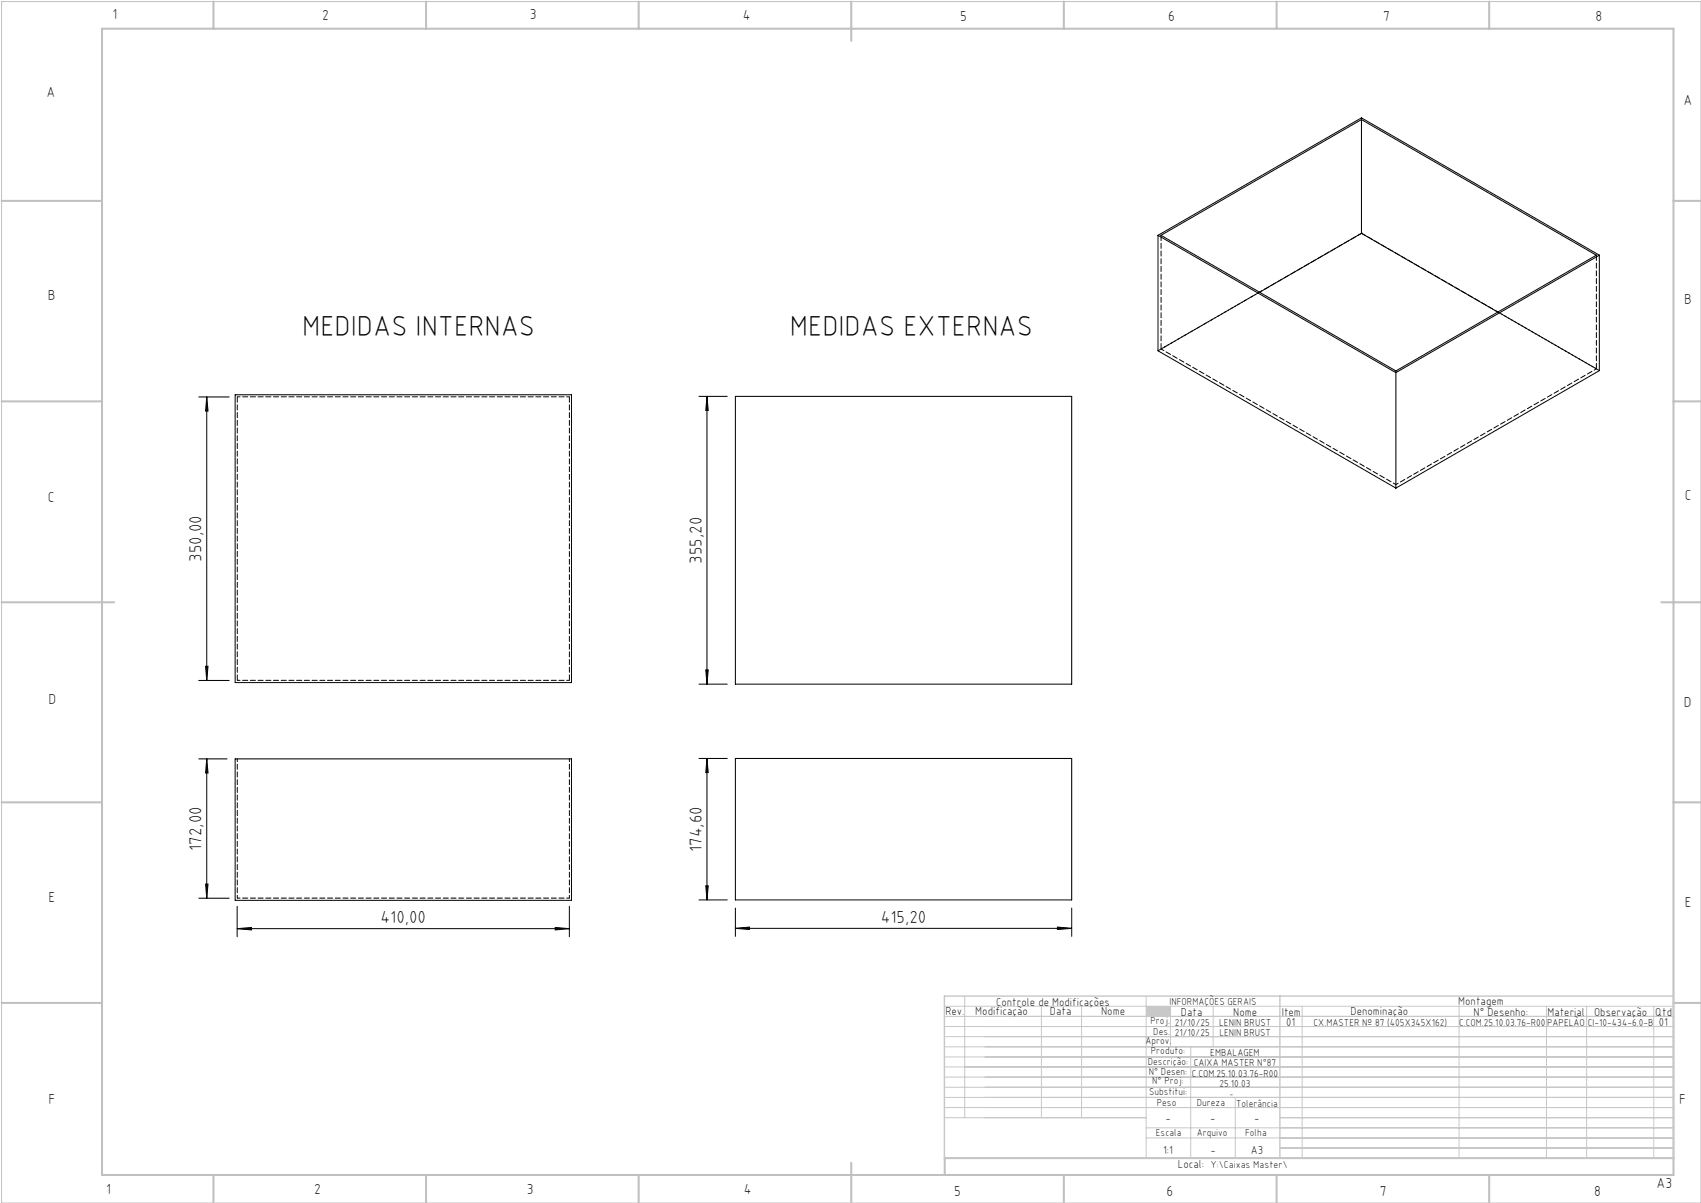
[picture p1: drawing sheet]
<svg xmlns="http://www.w3.org/2000/svg" width="420mm" height="297mm" viewBox="0 0 420 297" stroke-linecap="round" stroke-linejoin="round" font-family="sans-serif">
<path d="M.4 .4h419.6v296.6h-419.6z" fill="none" stroke="#c0c0c0" stroke-width=".25"/>
<g fill="none" stroke="#c0c0c0" stroke-width=".5">
<path d="M25.2 7.1h388v283h-388zM52.7 .4v6.7M105.2 .4v6.7M157.7 .4v6.7M210.2 .4v9.7M262.7 .4v6.7M315.2 .4v6.7M367.7 .4v6.7M.4 49.6h24.8M413.2 49.6h6.8M.4 99.1h24.8M413.2 99.1h6.8"/>
<path d="M.4 148.7h27.8M410.2 148.7h9.8M.4 198.1h24.8M413.2 198.1h6.8M.4 247.6h24.8M413.2 247.6h6.8M52.7 290.1v6.9M105.2 290.1v6.9M157.7 290.1v6.9M210.2 287.1v9.9M262.7 290.1v6.9M315.2 290.1v6.9"/>
<path d="M367.7 290.1v6.9M413.2 285.9h-179.9v4.2"/>
</g>
<g fill="none" stroke="#c3c8d2" stroke-width=".25">
<path d="M233.2 250.9h180M233.2 248.4h180M233.2 253.4h180M233.2 255.9h180M233.2 258.4h180M238.2 245.9v30M257.1 248.4v27.5M267.1 248.4v27.5M283 245.9v40M289 248.4v10M294 258.4v27.5M299.5 248.4v10"/>
<path d="M321.5 248.4v37.5M360.3 248.4v37.5M381.8 248.4v37.5M391.8 248.4v37.5M408.3 248.4v37.5M233.2 260.9h180M233.2 263.4h180M233.2 265.9h180M233.2 268.4h180M233.2 270.9h180M233.2 273.4h180M233.2 275.9h49.8"/>
<path d="M283 278.4h130.2M305 270.9v15M316 275.9h97.2M283 280.9h130.2M316 283.4h97.2"/>
</g>
<path d="M233.2 245.9h180v40h-180zM316 245.9v40" fill="none" stroke="#c3c8d2" stroke-width=".35"/>
<path d="M283 248.4h6v2.5h-6z" fill-rule="evenodd" fill="#c3c8d2"/>
<g fill="none" stroke="#000" stroke-width=".25">
<path d="M336.2 29.5v28.1M285.9 58.1v28.5l58.8 33.9M285.9 58.1l58.8 33.9M285.9 58.1l50.3-29 58.7 33.9M286.7 58.1l49.5-28.6 58 33.5-49.5 28.6zM336.2 57.6l33.6 19.4M336.2 57.6l-25.2 14.5M394.9 63l-50.2 29M394.9 63v28.5l-50.2 29M49.1 98h7.5M51 98v70M51 98l.4 3.5h-.6z"/>
<path d="M58.1 97.5h83v71h-83zM172.6 97.9h7M174.6 97.9v71M174.6 97.9l.3 3.4h-.6zM181.6 97.9h83v71h-83zM344.7 92v28.5M49.1 168h7.5M50.8 164.5h.6l-.4 3.5zM172.6 168.9h7M174.3 165.4h.6l-.3 3.5zM49.1 187.4h7M51 187.4v34.4"/>
<path d="M51 187.4l.4 3.4h-.6zM58.1 187.4h83v34.9h-83zM172.6 187.3h7M174.6 187.3v34.9M174.6 187.3l.3 3.4h-.6zM181.6 187.3h83v34.9h-83zM50.8 218.3h.6l-.4 3.5zM174.3 218.7h.6l-.3 3.5zM49.1 221.8h7.5M58.6 229.3l3.5-.3v.6zM58.6 223.8v7.5M58.6 229.3h82"/>
<path d="M137.1 229l3.5 .3-3.5 .3zM140.6 223.8v7.5M172.6 222.2h7M181.6 229.2l3.5-.3v.6zM181.6 224.2v7M181.6 229.2h83M261.1 228.9l3.5 .3-3.5 .3zM264.6 224.2v7"/>
</g>
<g fill="#000">
<path d="M50.8 164.5h.6l-.4 3.5zM51 98l.4 3.5h-.6zM174.3 165.4h.6l-.3 3.5zM174.6 97.9l.3 3.4h-.6z"/>
<path d="M51 187.4l.4 3.4h-.6zM50.8 218.3h.6l-.4 3.5zM174.6 187.3l.3 3.4h-.6zM174.3 218.7h.6l-.3 3.5z"/>
<path d="M58.6 229.3l3.5-.3v.6zM137.1 229l3.5 .3-3.5 .3zM181.6 229.2l3.5-.3v.6zM261.1 228.9l3.5 .3-3.5 .3z"/>
</g>
<path d="M58.6 98h82M344.7 119.6l49.5-28.5M140.6 168h-82M58.6 187.3v34.4M140.6 187.3v34.4M58.6 221.7h82" fill="none" stroke="#000" stroke-width=".25" stroke-dasharray="1.3 .6" stroke-dashoffset=".6"/>
<path d="M286.7 58.1v28.1M311 72.1l-24.3 14.1M394.2 63v28.1M140.6 98v70M394.2 91.1l-24.4-14.1M58.6 168v-70" fill="none" stroke="#000" stroke-width=".25" stroke-dasharray="1.3 .6" stroke-dashoffset="-.1"/>
<path d="M336.2 29.1v.4M336.2 57.6h.1M344.7 91.5v.5" fill="none" stroke="#000" stroke-width=".25" stroke-dasharray="1.3 .6"/>
<path d="M286.7 86.2l58 33.4" fill="none" stroke="#000" stroke-width=".25" stroke-dasharray="1.3 .6" stroke-dashoffset=".5"/>
<path d="M394.9 91.5l-58.7-33.9" fill="none" stroke="#000" stroke-width=".25" stroke-dasharray="1.3 .6" stroke-dashoffset=".1"/>
<path d="M336.2 57.6l-50.2 29" fill="none" stroke="#000" stroke-width=".25" stroke-dasharray="1.3 .6" stroke-dashoffset=".2"/>
<g font-size="7.1">
<text x="74.6" y="82.9">MEDIDAS INTERNAS</text>
<text x="195" y="82.9">MEDIDAS EXTERNAS</text>
</g>
<g font-size="4.3">
<text x="49.8" y="138.7" transform="rotate(-90 49.8 138.7)">350,00</text>
<text x="173.3" y="139.1" transform="rotate(-90 173.3 139.1)">355,20</text>
<text x="49.8" y="210" transform="rotate(-90 49.8 210)">172,00</text>
<text x="173.3" y="210.3" transform="rotate(-90 173.3 210.3)">174,60</text>
<text x="94" y="228">410,00</text>
<text x="217.5" y="227.9">415,20</text>
</g>
<g font-size="3.6">
<text x="27.8" y="4.8">1</text>
<text x="79.5" y="4.9">2</text>
<text x="130.8" y="4.8">3</text>
<text x="183.4" y="4.9">4</text>
<text x="237.1" y="5.1">5</text>
<text x="288.4" y="5.2">6</text>
<text x="341.5" y="5.1">7</text>
<text x="394" y="5.2">8</text>
<text x="11.5" y="24">A</text>
<text x="415.7" y="25.8">A</text>
<text x="11.8" y="74.1">B</text>
<text x="415.8" y="75.1">B</text>
<text x="11.8" y="124">C</text>
<text x="416" y="123.5">C</text>
<text x="12" y="173.7">D</text>
<text x="415.8" y="174.7">D</text>
<text x="12" y="222.6">E</text>
<text x="416" y="223.9">E</text>
<text x="12" y="272.6">F</text>
<text x="414.6" y="272.6">F</text>
<text x="409" y="293.3">A3</text>
<text x="26.2" y="294.8">1</text>
<text x="77.6" y="294.8">2</text>
<text x="130.1" y="294.8">3</text>
<text x="183.7" y="294.7">4</text>
<text x="235.6" y="295.2">5</text>
<text x="288" y="295.2">6</text>
<text x="340.7" y="295.2">7</text>
<text x="393.6" y="295.2">8</text>
</g>
<g font-size="2.9">
<text x="240.8" y="250.6">Modificação</text>
<text x="259.2" y="250.6">Data</text>
<text x="271.9" y="250.6">Nome</text>
<text x="290.9" y="288.4">Local:</text>
</g>
<g font-size="2.8">
<text x="233.4" y="250.6">Rev.</text>
<text x="246" y="248.4">Controle de Modificações</text>
<text x="291.6" y="250.8">Data</text>
<text x="304.5" y="250.8">Nome</text>
<text x="316.5" y="250.9">Item</text>
<text x="333.5" y="250.5">Denominação</text>
<text x="360.1" y="248.2">Montagem</text>
<text x="363.9" y="250.8">N° Desenho:</text>
<text x="382.1" y="250.8">Material</text>
<text x="393.6" y="250.8">Observação</text>
<text x="408.7" y="250.9">Qtd</text>
<text x="317.6" y="253.3">01</text>
<text x="409.6" y="253.3">01</text>
<text x="287.7" y="276.9">-</text>
<text x="298.8" y="276.9">-</text>
<text x="309.7" y="276.9">-</text>
<text x="287.2" y="284.8">1:1</text>
<text x="298.9" y="284.8">-</text>
<text x="308.8" y="284.8">A3</text>
</g>
<g font-size="2.5">
<text x="288.7" y="248.2">INFORMAÇÕES GERAIS</text>
<text x="282.8" y="257.8">Aprov.</text>
<text x="284.1" y="252.9">Proj.</text>
<text x="284.8" y="255.4">Des.</text>
<text x="290.1" y="255.8">21/10/25</text>
<text x="290.1" y="253.3">21/10/25</text>
<text x="301" y="253.3">LENIN BRUST</text>
<text x="301.1" y="255.8">LENIN BRUST</text>
<text x="324.3" y="253.3">CX.MASTER Nº 87 (405X345X162)</text>
<text x="360.3" y="253.3">C.COM.25.10.03.76-R00</text>
<text x="382" y="253.3">PAPELÃO</text>
<text x="392" y="253.3">CI-10-434-6.0-B</text>
<text x="283.4" y="262.9">Descrição:</text>
<text x="284.2" y="260.3">Produto:</text>
<text x="294.7" y="263.3">CAIXA MASTER N°87</text>
<text x="298.8" y="260.7">EMBALAGEM</text>
<text x="283.7" y="265.4">N° Desen:</text>
<text x="284.5" y="267.7">N° Proj:</text>
<text x="294.3" y="265.9">C.COM.25.10.03.76-R00</text>
<text x="301.1" y="268.3">25.10.03</text>
<text x="283.7" y="270.4">Substitui:</text>
<text x="285.6" y="273">Peso</text>
<text x="295.5" y="273">Dureza</text>
<text x="305.2" y="273.3">Tolerância</text>
<text x="285.4" y="280.4">Escala</text>
<text x="295.5" y="280.4">Arquivo</text>
<text x="307.5" y="280.4">Folha</text>
<text x="298.9" y="288.4">Y:\Caixas Master\</text>
</g>
<text font-size="2.1" x="303.5" y="270.9">-</text>
</svg>
